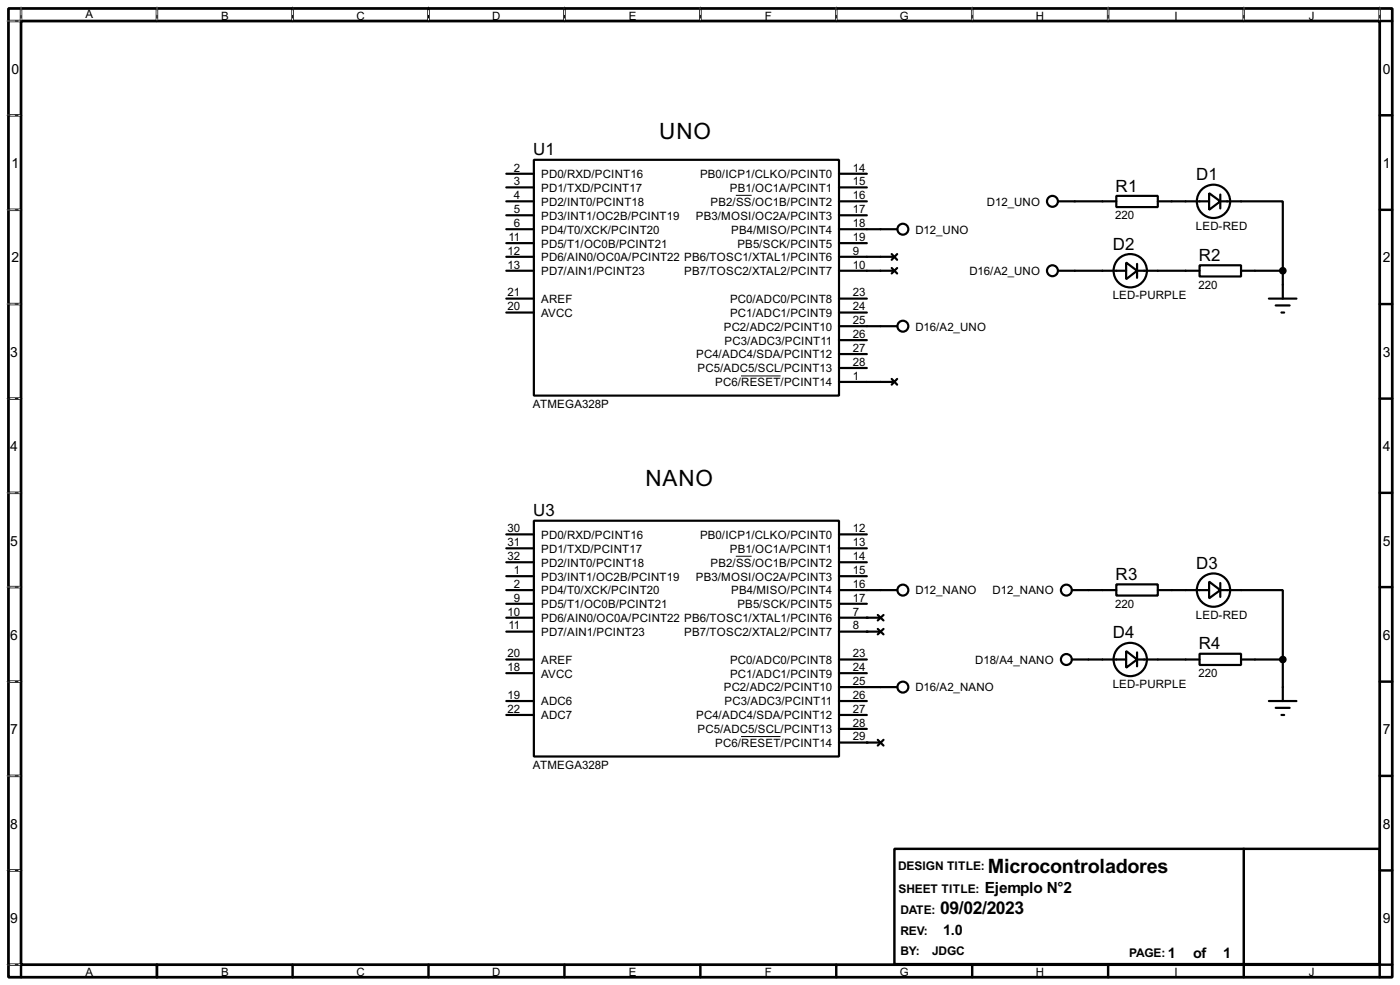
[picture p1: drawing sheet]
<svg xmlns="http://www.w3.org/2000/svg" width="256mm" height="180mm" viewBox="0 0 256 180" stroke-linecap="round" stroke-linejoin="round" font-family="sans-serif">
<path d="M1.6 1.6h253.5v177.3h-253.5zM3.9 3.9h248.9v172.7h-248.9z" fill="none" stroke="#000" stroke-width=".5"/>
<g fill="none" stroke="#000" stroke-width=".45">
<path d="M3.9 1.6v2.3h-2.3M28.8 1.6v2.3M53.6 1.6v2.3M78.5 1.6v2.3M103.4 1.6v2.3M128.3 1.6v2.3M153.2 1.6v2.3M178.1 1.6v2.3M203 1.6v2.3M227.9 1.6v2.3M252.8 1.6v2.3h2.3M1.6 21.1h2.3"/>
<path d="M1.6 38.4h2.3M252.8 21.1h2.3M252.8 38.4h2.3M1.6 55.7h2.3M252.8 55.7h2.3M1.6 73h2.3M252.8 73h2.3M1.6 90.2h2.3M252.8 90.2h2.3M1.6 107.5h2.3M252.8 107.5h2.3M1.6 124.8h2.3"/>
<path d="M252.8 124.8h2.3M1.6 142h2.3M1.6 159.3h2.3M163.9 155.4h88.9v21.1h-88.9zM227.9 155.4v21.1M252.8 142h2.3M252.8 159.3h2.3M1.6 176.6h2.3v2.3M28.8 176.6v2.3M53.6 176.6v2.3M78.5 176.6v2.3M103.4 176.6v2.3"/>
<path d="M128.3 176.6v2.3M153.2 176.6v2.3M178.1 176.6v2.3M203 176.6v2.3M227.9 176.6v2.3M255.1 176.6h-2.3v2.3"/>
</g>
<g fill="none" stroke="#fff" stroke-width=".18">
<path d="M1.3 3.9h2.3M3.9 1.3v2.3M28.8 1.3v2.3M53.6 1.3v2.3M78.5 1.3v2.3M103.4 1.3v2.3M128.3 1.3v2.3M153.2 1.3v2.3M178.1 1.3v2.3M203 1.3v2.3M227.9 1.3v2.3M252.8 1.3v2.3"/>
<path d="M1.3 21.1h2.3M1.3 38.4h2.3M1.3 55.7h2.3M1.3 73h2.3M1.3 90.2h2.3M1.3 107.5h2.3M1.3 124.8h2.3M1.3 142h2.3M1.3 159.3h2.3M1.3 176.6h2.3"/>
</g>
<g fill="none" stroke="#000" stroke-width=".18" stroke-dasharray=".5 1">
<path d="M1.3 3.9h2.3M3.9 1.3v2.3M28.8 1.3v2.3M53.6 1.3v2.3M78.5 1.3v2.3M103.4 1.3v2.3M128.3 1.3v2.3M153.2 1.3v2.3M178.1 1.3v2.3M203 1.3v2.3M227.9 1.3v2.3M252.8 1.3v2.3"/>
<path d="M1.3 21.1h2.3M1.3 38.4h2.3M1.3 55.7h2.3M1.3 73h2.3M1.3 90.2h2.3M1.3 107.5h2.3M1.3 124.8h2.3M1.3 142h2.3M1.3 159.3h2.3M1.3 176.6h2.3"/>
</g>
<g fill="none" stroke="#000" stroke-width=".4">
<path d="M92.8 36.9h5M92.8 31.8h5M92.8 34.3h5M92.8 39.4h5M97.8 29.3h55.9v43.1h-55.9zM153.7 36.9h5.1M153.7 31.8h5.1M153.7 34.3h5.1M153.7 39.4h5.1M193.9 36.9h10.6M204.5 35.9h7.6v2h-7.6zM212.1 36.9h9.4"/>
<path d="M221.5 35.4l2.1 1.5-2.1 1.5zM223.6 36.9h11.4v12.7M223.6 35.6v2.6M92.8 49.6h5M92.8 42h5M92.8 47h5M92.8 44.5h5M92.8 57.2h5M92.8 54.7h5M153.7 49.6h10.2M153.7 42h10.7M153.7 47h10.2"/>
<path d="M153.7 59.7h10.7M153.7 44.5h5.1M153.7 57.2h5.1M153.7 54.7h5.1M163.4 46.5l1 1.1M163.4 49.1l1 1M164.4 46.5l-1 1.1M164.4 49.1l-1 1M193.9 49.6h12.4M206.3 48.1l2 1.5-2 1.5zM208.3 49.6h11.5M208.3 48.3v2.6"/>
<path d="M219.8 48.6h7.6v2h-7.6zM227.4 49.6h7.6M232.5 54.7h5M233.7 55.9h2.6M234.8 57.2h.5M235 49.6v5.1M153.7 69.9h10.2M153.7 67.4h5.1M153.7 64.8h5.1M153.7 62.3h5.1M163.4 69.4l1 1M164.4 69.4l-1 1"/>
<path d="M92.8 97.8h5M97.8 95.3h55.9v43.2h-55.9zM153.7 97.8h5.1M92.8 108h5M92.8 115.6h5M92.8 113.1h5M92.8 100.4h5M92.8 105.5h5M92.8 102.9h5M92.8 110.5h5M153.7 108h10.7M153.7 115.6h7.6"/>
<path d="M153.7 113.1h7.6M153.7 100.4h5.1M153.7 105.5h5.1M153.7 102.9h5.1M153.7 110.5h5.1M160.8 115.1l1.1 1M160.8 112.6l1.1 1M161.9 115.1l-1.1 1M161.9 112.6l-1.1 1M196.4 108h8.1M204.5 107h7.6v2h-7.6zM206.3 119.2l2 1.5-2 1.5z"/>
<path d="M208.3 119.4v2.6M212.1 108h9.4M219.8 119.7h7.6v2h-7.6zM221.5 106.5l2.1 1.5-2.1 1.5zM223.6 108h11.4v12.7M223.6 106.7v2.6M92.8 120.7h5M92.8 128.3h5M92.8 130.9h5M92.8 123.2h5M153.7 120.7h5.1M153.7 125.8h10.7"/>
<path d="M153.7 128.3h5.1M153.7 130.9h5.1M153.7 135.9h7.6M153.7 133.4h5.1M153.7 123.2h5.1M160.8 135.4l1.1 1.1M161.9 135.4l-1.1 1.1M196.4 120.7h9.9M208.3 120.7h11.5M227.4 120.7h7.6M232.5 128.3h5M233.7 129.6h2.6"/>
<path d="M234.8 130.9h.5M235 120.7v7.6"/>
<circle cx="192.8" cy="36.9" r="1"/>
<circle cx="222.3" cy="36.9" r="3.1"/>
<circle cx="165.4" cy="42" r="1"/>
<circle cx="165.4" cy="59.7" r="1"/>
<circle cx="192.8" cy="49.6" r="1"/>
<circle cx="207" cy="49.6" r="3.1"/>
<circle cx="165.4" cy="108" r="1"/>
<circle cx="195.3" cy="108" r="1"/>
<circle cx="222.3" cy="108" r="3.1"/>
<circle cx="165.4" cy="125.8" r="1"/>
<circle cx="195.3" cy="120.7" r="1"/>
<circle cx="207" cy="120.7" r="3.1"/>
</g>
<g fill="#000">
<circle cx="158.8" cy="113.1" r=".2"/>
<circle cx="158.8" cy="115.6" r=".2"/>
<circle cx="158.8" cy="135.9" r=".2"/>
</g>
<path d="M134.8 35.8h2.9M135.8 68.8h7.2M134.8 101.8h2.9M135.8 134.8h7.2" fill="none" stroke="#000" stroke-width=".18"/>
<g fill="#000" stroke="#000" stroke-width=".4">
<circle cx="235" cy="49.6" r=".5"/>
<circle cx="235" cy="120.7" r=".5"/>
</g>
<g font-size="4.6">
<text x="120.8" y="25.4">UNO</text>
<text x="118.2" y="88.9">NANO</text>
</g>
<text font-size="4.1" x="181" y="159.7">Microcontroladores</text>
<text font-size="3.6" x="172.3" y="167.4">09/02/2023</text>
<g font-size="3.5">
<text x="97.7" y="28.5">U1</text>
<text x="204.4" y="35.1">R1</text>
<text x="219.1" y="33">D1</text>
<text x="203.9" y="45.7">D2</text>
<text x="219.6" y="47.8">R2</text>
<text x="97.7" y="94.5">U3</text>
<text x="204.4" y="106.2">R3</text>
<text x="219.1" y="104.2">D3</text>
<text x="203.9" y="116.9">D4</text>
<text x="219.6" y="118.9">R4</text>
</g>
<text font-size="3.2" x="180.4" y="163.5">Ejemplo N°2</text>
<g font-size="3">
<text x="172.8" y="171.1">1.0</text>
<text x="214" y="175.4">1</text>
<text x="218.6" y="175.4">of</text>
<text x="224.1" y="175.4">1</text>
</g>
<g font-size="2.9">
<text x="2.1" y="13.5">0</text>
<text x="253.4" y="13.5">0</text>
<text x="2.1" y="30.7">1</text>
<text x="253.4" y="30.7">1</text>
<text x="2.1" y="48">2</text>
<text x="253.4" y="48">2</text>
<text x="1.9" y="65.3">3</text>
<text x="253.4" y="65.3">3</text>
<text x="1.9" y="82.5">4</text>
<text x="253.4" y="82.5">4</text>
<text x="1.9" y="99.9">5</text>
<text x="253.4" y="99.9">5</text>
<text x="1.9" y="117.1">6</text>
<text x="253.4" y="117.1">6</text>
<text x="1.9" y="134.4">7</text>
<text x="253.4" y="134.4">7</text>
<text x="1.9" y="151.7">8</text>
<text x="253.4" y="151.7">8</text>
<text x="1.9" y="168.9">9</text>
<text x="253.4" y="168.9">9</text>
</g>
<g font-size="2.5">
<text x="164.5" y="159.2">DESIGN TITLE:</text>
<text x="164.6" y="163.5">SHEET TITLE:</text>
<text x="164.9" y="167.4">DATE:</text>
<text x="164.9" y="171.2">REV:</text>
<text x="164.9" y="174.7">BY:</text>
<text x="170.7" y="174.7">JDGC</text>
<text x="206.8" y="175.2">PAGE:</text>
</g>
<g font-size="2.4">
<text x="15.6" y="3.4">A</text>
<text x="40.5" y="3.6">B</text>
<text x="65.3" y="3.6">C</text>
<text x="90.2" y="3.6">D</text>
<text x="115.2" y="3.6">E</text>
<text x="140.1" y="3.6">F</text>
<text x="164.8" y="3.6">G</text>
<text x="189.8" y="3.6">H</text>
<text x="215.1" y="3.6">I</text>
<text x="239.8" y="3.6">J</text>
<text x="94.2" y="33.9">3</text>
<text x="94.2" y="31.4">2</text>
<text x="99.1" y="35.1">PD1/TXD/PCINT17</text>
<text x="99.1" y="32.6">PD0/RXD/PCINT16</text>
<text x="128.2" y="32.6">PB0/ICP1/CLKO/PCINT0</text>
<text x="133.7" y="35.1">PB1/OC1A/PCINT1</text>
<text x="156.3" y="31.4">14</text>
<text x="156.3" y="33.9">15</text>
<text x="94.2" y="41.6">6</text>
<text x="94.2" y="39">5</text>
<text x="94.2" y="36.5">4</text>
<text x="99.1" y="40.2">PD3/INT1/OC2B/PCINT19</text>
<text x="99.1" y="37.7">PD2/INT0/PCINT18</text>
<text x="127.5" y="40.2">PB3/MOSI/OC2A/PCINT3</text>
<text x="130.2" y="37.7">PB2/SS/OC1B/PCINT2</text>
<text x="156.3" y="39">17</text>
<text x="156.3" y="36.5">16</text>
<text x="156.3" y="41.6">18</text>
<text x="180.8" y="37.7">D12_UNO</text>
<text x="204.3" y="40.1">220</text>
<text x="93" y="46.6">12</text>
<text x="93.2" y="44.1">11</text>
<text x="99.1" y="47.8">PD6/AIN0/OC0A/PCINT22 PB6/TOSC1/XTAL1/PCINT6</text>
<text x="99.1" y="45.3">PD5/T1/OC0B/PCINT21</text>
<text x="99.1" y="42.7">PD4/T0/XCK/PCINT20</text>
<text x="133.9" y="42.7">PB4/MISO/PCINT4</text>
<text x="135.1" y="45.3">PB5/SCK/PCINT5</text>
<text x="156.3" y="44.1">19</text>
<text x="156.3" y="46.6">9</text>
<text x="167.7" y="42.7">D12_UNO</text>
<text x="219.1" y="42.1">LED-RED</text>
<text x="93" y="49.2">13</text>
<text x="99.1" y="50.4">PD7/AIN1/PCINT23</text>
<text x="125.3" y="50.4">PB7/TOSC2/XTAL2/PCINT7</text>
<text x="156.3" y="49.2">10</text>
<text x="177.6" y="50.4">D16/A2_UNO</text>
<text x="219.6" y="52.8">220</text>
<text x="93" y="56.8">20</text>
<text x="93" y="54.3">21</text>
<text x="99.1" y="58">AVCC</text>
<text x="99.1" y="55.4">AREF</text>
<text x="133.7" y="58">PC1/ADC1/PCINT9</text>
<text x="133.7" y="55.4">PC0/ADC0/PCINT8</text>
<text x="156.3" y="59.3">25</text>
<text x="156.3" y="56.8">24</text>
<text x="156.3" y="54.3">23</text>
<text x="203.8" y="54.8">LED-PURPLE</text>
<text x="127.5" y="65.6">PC4/ADC4/SDA/PCINT12</text>
<text x="132.6" y="60.5">PC2/ADC2/PCINT10</text>
<text x="132.7" y="63.1">PC3/ADC3/PCINT11</text>
<text x="156.3" y="64.4">27</text>
<text x="156.3" y="61.9">26</text>
<text x="167.7" y="60.5">D16/A2_UNO</text>
<text x="127.8" y="68.1">PC5/ADC5/SCL/PCINT13</text>
<text x="131" y="70.7">PC6/RESET/PCINT14</text>
<text x="156.3" y="69.5">1</text>
<text x="156.3" y="67">28</text>
<text x="97.6" y="74.6">ATMEGA328P</text>
<text x="93" y="100">31</text>
<text x="93" y="97.4">30</text>
<text x="99.1" y="101.2">PD1/TXD/PCINT17</text>
<text x="99.1" y="98.6">PD0/RXD/PCINT16</text>
<text x="128.2" y="98.6">PB0/ICP1/CLKO/PCINT0</text>
<text x="133.7" y="101.2">PB1/OC1A/PCINT1</text>
<text x="156.3" y="97.4">12</text>
<text x="156.3" y="100">13</text>
<text x="93" y="102.5">32</text>
<text x="94.2" y="107.6">2</text>
<text x="94.2" y="105.1">1</text>
<text x="99.1" y="106.3">PD3/INT1/OC2B/PCINT19</text>
<text x="99.1" y="103.7">PD2/INT0/PCINT18</text>
<text x="127.5" y="106.3">PB3/MOSI/OC2A/PCINT3</text>
<text x="130.2" y="103.7">PB2/SS/OC1B/PCINT2</text>
<text x="156.3" y="105.1">15</text>
<text x="156.3" y="102.5">14</text>
<text x="156.3" y="107.6">16</text>
<text x="93" y="112.7">10</text>
<text x="94.2" y="110.1">9</text>
<text x="99.1" y="113.9">PD6/AIN0/OC0A/PCINT22 PB6/TOSC1/XTAL1/PCINT6</text>
<text x="99.1" y="111.3">PD5/T1/OC0B/PCINT21</text>
<text x="99.1" y="108.8">PD4/T0/XCK/PCINT20</text>
<text x="133.9" y="108.8">PB4/MISO/PCINT4</text>
<text x="135.1" y="111.3">PB5/SCK/PCINT5</text>
<text x="156.3" y="110.1">17</text>
<text x="156.3" y="112.7">7</text>
<text x="167.7" y="108.8">D12_NANO</text>
<text x="181.8" y="108.8">D12_NANO</text>
<text x="204.3" y="111.2">220</text>
<text x="219.1" y="113.3">LED-RED</text>
<text x="93.2" y="115.2">11</text>
<text x="99.1" y="116.4">PD7/AIN1/PCINT23</text>
<text x="125.3" y="116.4">PB7/TOSC2/XTAL2/PCINT7</text>
<text x="156.3" y="115.2">8</text>
<text x="93" y="122.8">18</text>
<text x="93" y="120.3">20</text>
<text x="99.1" y="124">AVCC</text>
<text x="99.1" y="121.5">AREF</text>
<text x="133.7" y="124">PC1/ADC1/PCINT9</text>
<text x="133.7" y="121.5">PC0/ADC0/PCINT8</text>
<text x="156.3" y="125.4">25</text>
<text x="156.3" y="122.8">24</text>
<text x="156.3" y="120.3">23</text>
<text x="178.6" y="121.5">D18/A4_NANO</text>
<text x="203.8" y="126">LED-PURPLE</text>
<text x="219.6" y="123.9">220</text>
<text x="93" y="127.9">19</text>
<text x="93" y="130.5">22</text>
<text x="99.1" y="129.1">ADC6</text>
<text x="99.1" y="131.7">ADC7</text>
<text x="127.5" y="131.7">PC4/ADC4/SDA/PCINT12</text>
<text x="132.6" y="126.6">PC2/ADC2/PCINT10</text>
<text x="132.7" y="129.1">PC3/ADC3/PCINT11</text>
<text x="156.3" y="130.5">27</text>
<text x="156.3" y="127.9">26</text>
<text x="167.7" y="126.6">D16/A2_NANO</text>
<text x="127.8" y="134.2">PC5/ADC5/SCL/PCINT13</text>
<text x="131" y="136.7">PC6/RESET/PCINT14</text>
<text x="156.3" y="135.5">29</text>
<text x="156.3" y="133">28</text>
<text x="97.6" y="140.7">ATMEGA328P</text>
<text x="15.6" y="178.7">A</text>
<text x="40.5" y="178.7">B</text>
<text x="65.3" y="178.7">C</text>
<text x="90.2" y="178.7">D</text>
<text x="115.2" y="178.7">E</text>
<text x="140.1" y="178.7">F</text>
<text x="164.8" y="178.7">G</text>
<text x="189.8" y="178.7">H</text>
<text x="215.1" y="178.7">I</text>
<text x="239.8" y="178.7">J</text>
</g>
</svg>
